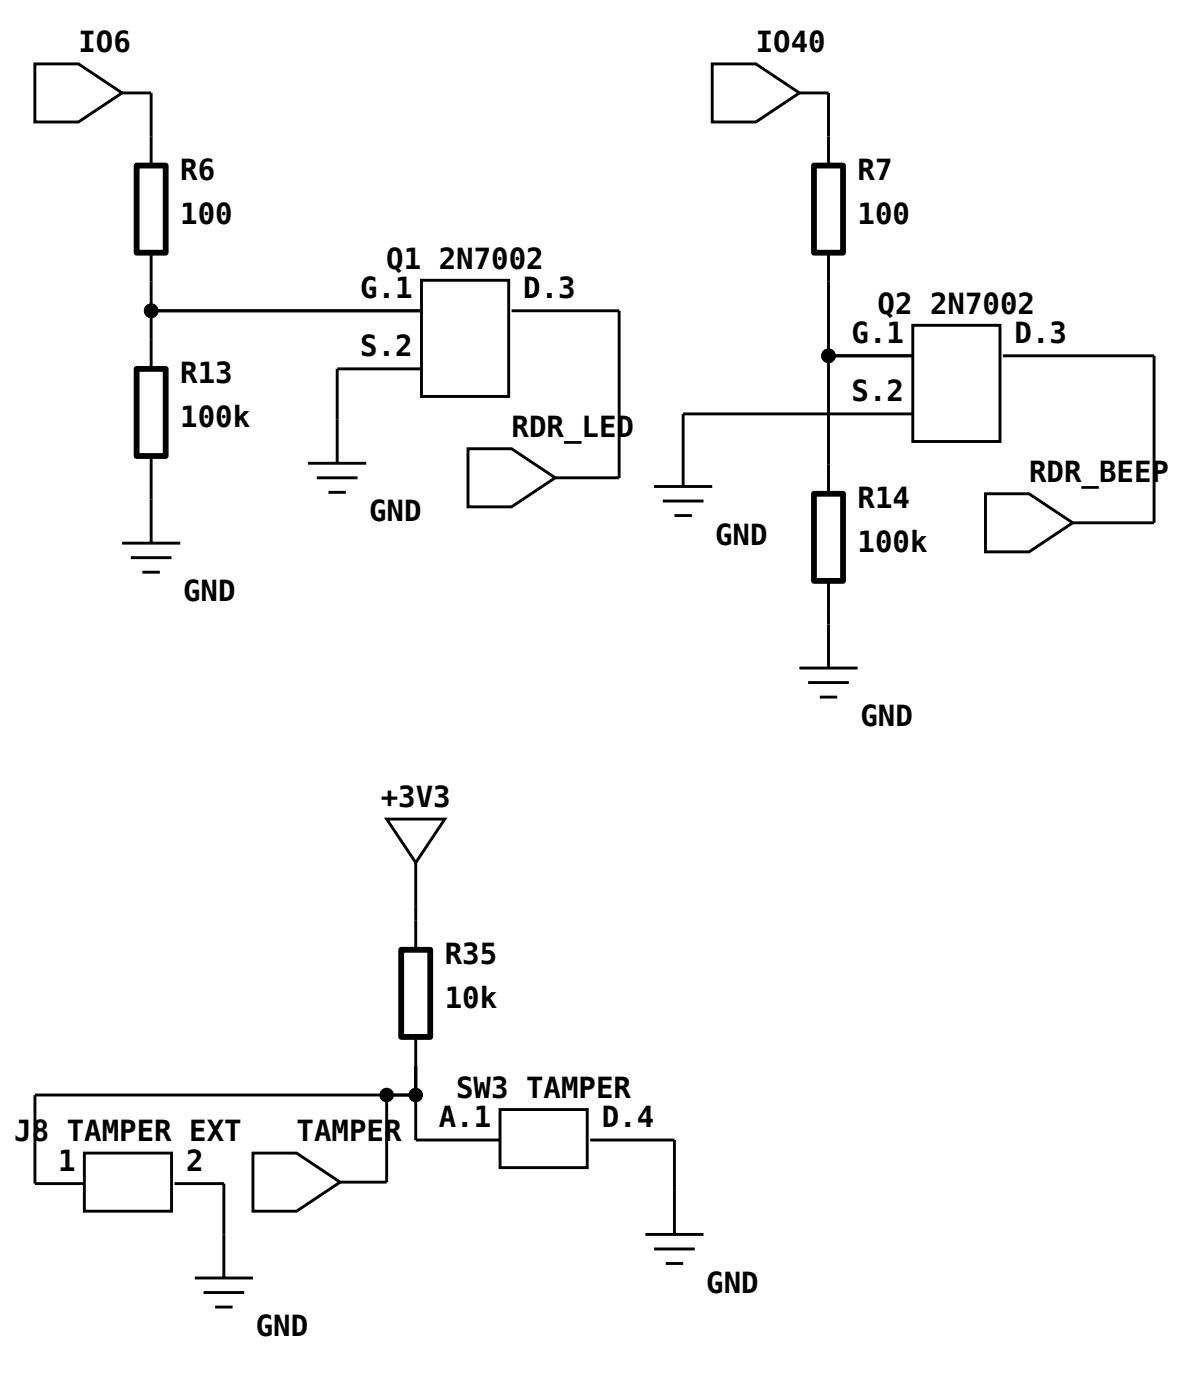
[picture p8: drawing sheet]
<svg xmlns="http://www.w3.org/2000/svg" width="108mm" height="128mm" viewBox="0 0 108 128" stroke-linecap="round" stroke-linejoin="round" font-family="sans-serif">
<path d="M12.4 15.1h2.7v7.9h-2.7zM74.1 15.1h2.6v7.9h-2.6zM12.4 33.6h2.7v7.9h-2.7zM74.1 45h2.6v7.9h-2.6zM36.5 86.5h2.7v8h-2.7z" fill="none" stroke="#000" stroke-width=".53"/>
<g fill="none" stroke="#000" stroke-width=".26">
<path d="M3.2 5.8h3.9l4 2.7-4 2.6h-3.9zM11.1 8.5h2.7v6.6M64.8 5.8h4l4 2.7-4 2.6h-4zM72.8 8.5h2.6v6.6M13.8 23v10.6M13.8 28.3h24.6M38.4 25.5h7.9v10.6h-7.9zM38.4 33.6h-7.7v8.6M46.6 28.3h9.8v15.2h-5.9M75.4 23v22M75.4 32.4h7.7M83.1 29.6h7.9v10.6h-7.9z"/>
<path d="M83.1 37.7h-20.9v6.6M91.3 32.4h13.7v15.2h-7.4M11.1 49.5h5.3M11.9 50.8h3.7M13 52.1h1.6M13.8 41.5v8M28 42.2h5.3M28.8 43.5h3.7M29.9 44.8h1.6M42.6 40.9h4l3.9 2.6-3.9 2.7h-4zM59.5 44.3h5.3M60.3 45.6h3.7"/>
<path d="M61.4 47h1.6M75.4 52.9v8M89.7 45h4l3.9 2.6-3.9 2.7h-4zM35.2 74.6h5.3l-2.7 4zM37.8 78.6v7.9M72.8 60.9h5.3M73.6 62.2h3.7M74.6 63.5h1.6M35.2 99.7v8h-4.2M37.8 94.5v9.3h7.7M37.8 99.7h-34.6v8.1h4.5M7.7 105h7.9v5.3h-7.9z"/>
<path d="M15.9 107.8h4.5v8.6M17.7 116.4h5.3M18.5 117.7h3.7M19.6 119.1h1.6M23 105h4l4 2.7-4 2.6h-4zM45.5 101.1h8v5.3h-8zM53.7 103.8h7.7v8.6M58.7 112.4h5.3M59.5 113.8h3.7M60.6 115.1h1.6"/>
</g>
<g fill="#000" stroke="#000" stroke-width=".26">
<circle cx="13.8" cy="28.3" r=".53"/>
<circle cx="75.4" cy="32.4" r=".53"/>
<circle cx="35.2" cy="99.7" r=".53"/>
<circle cx="37.8" cy="99.7" r=".53"/>
</g>
<g font-size="2.6">
<text x="7.1" y="4.8">IO6</text>
<text x="68.8" y="4.8">IO40</text>
<text x="16.4" y="16.4">R6</text>
<text x="78.1" y="16.4">R7</text>
<text x="16.4" y="20.4">100</text>
<text x="78.1" y="20.4">100</text>
<text x="32.8" y="27.1">G.1</text>
<text x="35.2" y="24.5">Q1 2N7002</text>
<text x="47.6" y="27.1">D.3</text>
<text x="79.9" y="28.6">Q2 2N7002</text>
<text x="16.4" y="34.9">R13</text>
<text x="32.8" y="32.4">S.2</text>
<text x="77.5" y="31.2">G.1</text>
<text x="92.3" y="31.2">D.3</text>
<text x="16.4" y="38.9">100k</text>
<text x="46.6" y="39.8">RDR_LED</text>
<text x="77.5" y="36.5">S.2</text>
<text x="33.6" y="47.5">GND</text>
<text x="78.1" y="46.3">R14</text>
<text x="93.7" y="43.9">RDR_BEEP</text>
<text x="65.1" y="49.6">GND</text>
<text x="78.1" y="50.3">100k</text>
<text x="16.7" y="54.8">GND</text>
<text x="78.3" y="66.1">GND</text>
<text x="34.7" y="73.6">+3V3</text>
<text x="40.5" y="87.8">R35</text>
<text x="40.5" y="91.8">10k</text>
<text x="41.5" y="100">SW3 TAMPER</text>
<text x="1.3" y="104">J8 TAMPER EXT</text>
<text x="5.3" y="106.6">1</text>
<text x="16.9" y="106.6">2</text>
<text x="27" y="104">TAMPER</text>
<text x="39.9" y="102.7">A.1</text>
<text x="54.8" y="102.7">D.4</text>
<text x="64.3" y="117.7">GND</text>
<text x="23.3" y="121.7">GND</text>
</g>
</svg>
